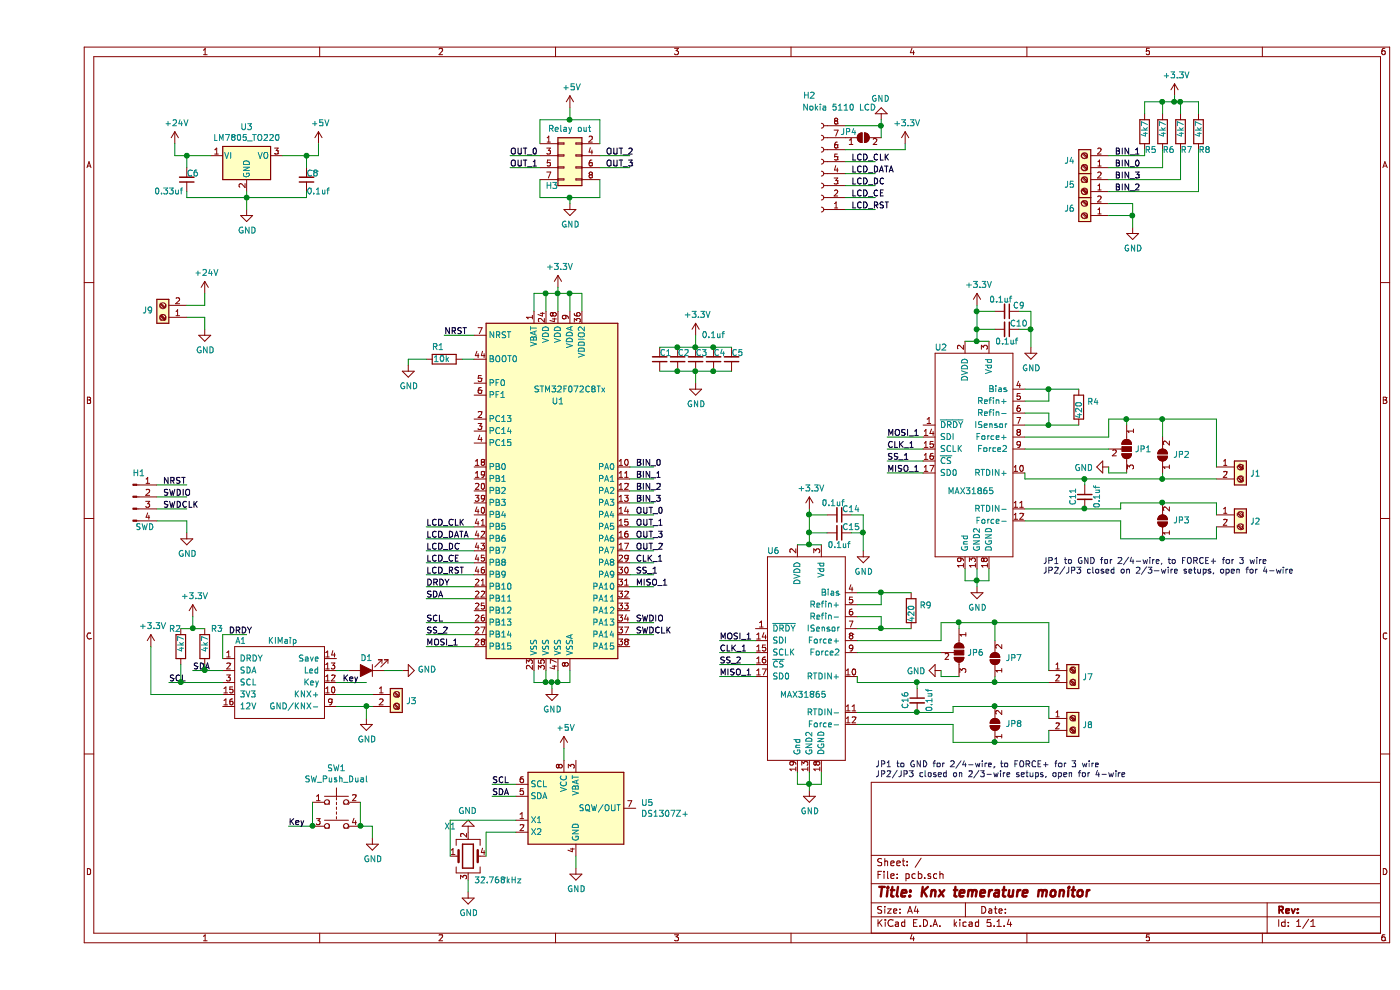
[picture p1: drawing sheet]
EESchema Schematic File Version 4
LIBS:pcb-cache
EELAYER 29 0
EELAYER END
$Descr A4 11693 8268
encoding utf-8
Sheet 1 1
Title "Knx temerature monitor"
Date ""
Rev ""
Comp ""
Comment1 ""
Comment2 ""
Comment3 ""
Comment4 ""
$EndDescr
$Comp
L MCU_ST_STM32F0:STM32F072C8Tx U1
U 1 1
P 4350 4100
F 0 "U1" H 4350 4850 50  0000 C CNN
F 1 "STM32F072C8Tx" H 4450 4950 50  0000 C CNN
F 2 "Package_QFP:LQFP-48_7x7mm_P0.5mm" H 3750 2700 50  0001 R CNN
F 3 "http://www.st.com/st-web-ui/static/active/en/resource/technical/document/datasheet/DM00090510.pdf" H 4350 4100 50  0001 C CNN
	1    4350 4100
	1    0    0    -1  
$EndComp
$Comp
L Device:C_Small C3
U 1 1
P 5500 3000
F 0 "C3" H 5450 2950 50  0000 C CNN
F 1 "0.1uf" H 5350 2800 50  0000 C CNN
F 2 "Capacitor_SMD:C_0805_2012Metric_Pad1.15x1.40mm_HandSolder" H 5500 3000 50  0001 C CNN
F 3 "~" H 5500 3000 50  0001 C CNN
	1    5500 3000
	-1   0    0    1   
$EndComp
$Comp
L Device:R R1
U 1 1
P 3400 3000
F 0 "R1" V 3500 3000 50  0000 L CNN
F 1 " 10k" V 3400 2950 50  0000 L CNN
F 2 "Resistor_SMD:R_0805_2012Metric_Pad1.15x1.40mm_HandSolder" V 3330 3000 50  0001 C CNN
F 3 "~" H 3400 3000 50  0001 C CNN
	1    3400 3000
	0    -1   -1   0   
$EndComp
$Comp
L power:GND #PWR012
U 1 1
P 3100 3050
F 0 "#PWR012" H 3100 2800 50  0001 C CNN
F 1 "GND" H 3105 2877 50  0000 C CNN
F 2 "" H 3100 3050 50  0001 C CNN
F 3 "" H 3100 3050 50  0001 C CNN
	1    3100 3050
	1    0    0    -1  
$EndComp
Wire Wire Line
	3100 3050 3100 3000
Wire Wire Line
	3100 3000 3250 3000
Wire Wire Line
	3550 3000 3650 3000
Wire Wire Line
	3650 2800 3400 2800
Text Label 3400 2800 0    50   ~ 0
NRST
$Comp
L power:GND #PWR013
U 1 1
P 4300 5750
F 0 "#PWR013" H 4300 5500 50  0001 C CNN
F 1 "GND" H 4305 5577 50  0000 C CNN
F 2 "" H 4300 5750 50  0001 C CNN
F 3 "" H 4300 5750 50  0001 C CNN
	1    4300 5750
	1    0    0    -1  
$EndComp
Wire Wire Line
	4300 5750 4300 5700
Wire Wire Line
	4300 5700 4350 5700
Wire Wire Line
	4450 5700 4450 5600
Wire Wire Line
	4350 5600 4350 5700
Connection ~ 4350 5700
Wire Wire Line
	4350 5700 4450 5700
Wire Wire Line
	4300 5700 4250 5700
Wire Wire Line
	4150 5700 4150 5600
Connection ~ 4300 5700
Wire Wire Line
	4250 5600 4250 5700
Connection ~ 4250 5700
Wire Wire Line
	4250 5700 4150 5700
$Comp
L power:+3.3V #PWR014
U 1 1
P 4350 2400
F 0 "#PWR014" H 4350 2250 50  0001 C CNN
F 1 "+3.3V" H 4365 2573 50  0000 C CNN
F 2 "" H 4350 2400 50  0001 C CNN
F 3 "" H 4350 2400 50  0001 C CNN
	1    4350 2400
	1    0    0    -1  
$EndComp
Wire Wire Line
	4350 2400 4350 2450
Wire Wire Line
	4550 2600 4550 2450
Wire Wire Line
	4550 2450 4450 2450
Connection ~ 4350 2450
Wire Wire Line
	4350 2450 4350 2600
Wire Wire Line
	4450 2600 4450 2450
Connection ~ 4450 2450
Wire Wire Line
	4450 2450 4350 2450
Wire Wire Line
	4250 2600 4250 2450
Wire Wire Line
	4250 2450 4350 2450
Wire Wire Line
	4150 2600 4150 2450
Wire Wire Line
	4150 2450 4250 2450
Connection ~ 4250 2450
$Comp
L power:+3.3V #PWR017
U 1 1
P 5500 2800
F 0 "#PWR017" H 5500 2650 50  0001 C CNN
F 1 "+3.3V" H 5515 2973 50  0000 C CNN
F 2 "" H 5500 2800 50  0001 C CNN
F 3 "" H 5500 2800 50  0001 C CNN
	1    5500 2800
	1    0    0    -1  
$EndComp
$Comp
L power:GND #PWR018
U 1 1
P 5500 3200
F 0 "#PWR018" H 5500 2950 50  0001 C CNN
F 1 "GND" H 5505 3027 50  0000 C CNN
F 2 "" H 5500 3200 50  0001 C CNN
F 3 "" H 5500 3200 50  0001 C CNN
	1    5500 3200
	1    0    0    -1  
$EndComp
$Comp
L Device:C_Small C4
U 1 1
P 5650 3000
F 0 "C4" H 5600 2950 50  0000 C CNN
F 1 "0.1uf" H 5500 2500 50  0001 C CNN
F 2 "Capacitor_SMD:C_0805_2012Metric_Pad1.15x1.40mm_HandSolder" H 5650 3000 50  0001 C CNN
F 3 "~" H 5650 3000 50  0001 C CNN
	1    5650 3000
	-1   0    0    1   
$EndComp
$Comp
L Device:C_Small C5
U 1 1
P 5800 3000
F 0 "C5" H 5750 2950 50  0000 C CNN
F 1 "0.1uf" H 5650 2500 50  0001 C CNN
F 2 "Capacitor_SMD:C_0805_2012Metric_Pad1.15x1.40mm_HandSolder" H 5800 3000 50  0001 C CNN
F 3 "~" H 5800 3000 50  0001 C CNN
	1    5800 3000
	-1   0    0    1   
$EndComp
$Comp
L Device:C_Small C2
U 1 1
P 5350 3000
F 0 "C2" H 5300 2950 50  0000 C CNN
F 1 "0.1uf" H 5200 2500 50  0001 C CNN
F 2 "Capacitor_SMD:C_0805_2012Metric_Pad1.15x1.40mm_HandSolder" H 5350 3000 50  0001 C CNN
F 3 "~" H 5350 3000 50  0001 C CNN
	1    5350 3000
	-1   0    0    1   
$EndComp
$Comp
L Device:C_Small C1
U 1 1
P 5200 3000
F 0 "C1" H 5150 2950 50  0000 C CNN
F 1 "0.1uf" H 5050 2500 50  0001 C CNN
F 2 "Capacitor_SMD:C_0805_2012Metric_Pad1.15x1.40mm_HandSolder" H 5200 3000 50  0001 C CNN
F 3 "~" H 5200 3000 50  0001 C CNN
	1    5200 3000
	-1   0    0    1   
$EndComp
Wire Wire Line
	5500 3200 5500 3100
Wire Wire Line
	5800 3100 5650 3100
Wire Wire Line
	5500 3100 5650 3100
Connection ~ 5500 3100
Connection ~ 5650 3100
Wire Wire Line
	5350 3100 5500 3100
Wire Wire Line
	5200 3100 5350 3100
Connection ~ 5350 3100
Wire Wire Line
	5200 2900 5350 2900
Wire Wire Line
	5500 2900 5350 2900
Connection ~ 5350 2900
Wire Wire Line
	5650 2900 5500 2900
Connection ~ 5500 2900
Wire Wire Line
	5800 2900 5650 2900
Connection ~ 5650 2900
Wire Wire Line
	5500 2800 5500 2900
$Comp
L Connector:Conn_01x04_Male H1
U 1 1
P 800 4150
F 0 "H1" H 850 4350 50  0000 C CNN
F 1 "SWD" H 900 3900 50  0000 C CNN
F 2 "Connector_PinHeader_2.54mm:PinHeader_1x04_P2.54mm_Vertical" H 800 4150 50  0001 C CNN
F 3 "~" H 800 4150 50  0001 C CNN
	1    800  4150
	1    0    0    -1  
$EndComp
Wire Wire Line
	1000 4050 1250 4050
Wire Wire Line
	1000 4150 1250 4150
Wire Wire Line
	1000 4250 1250 4250
$Comp
L power:GND #PWR07
U 1 1
P 1250 4450
F 0 "#PWR07" H 1250 4200 50  0001 C CNN
F 1 "GND" H 1255 4277 50  0000 C CNN
F 2 "" H 1250 4450 50  0001 C CNN
F 3 "" H 1250 4450 50  0001 C CNN
	1    1250 4450
	1    0    0    -1  
$EndComp
Wire Wire Line
	1000 4350 1250 4350
Wire Wire Line
	1250 4350 1250 4450
Text Label 1050 4050 0    50   ~ 0
NRST
Text Label 1050 4150 0    50   ~ 0
SWDIO
Text Label 1050 4250 0    50   ~ 0
SWDCLK
Wire Wire Line
	4950 5200 5150 5200
Wire Wire Line
	4950 5300 5150 5300
Text Label 5000 5200 0    50   ~ 0
SWDIO
Text Label 5000 5300 0    50   ~ 0
SWDCLK
$Comp
L Connector:Screw_Terminal_01x02 J3
U 1 1
P 3000 5800
F 0 "J3" H 3080 5746 50  0000 L CNN
F 1 "Screw_Terminal_01x02" H 3080 5701 50  0001 L CNN
F 2 "TerminalBlock_MetzConnect:TerminalBlock_MetzConnect_Type055_RT01502HDWU_1x02_P5.00mm_Horizontal" H 3000 5800 50  0001 C CNN
F 3 "~" H 3000 5800 50  0001 C CNN
	1    3000 5800
	1    0    0    -1  
$EndComp
Wire Wire Line
	2500 5900 2750 5900
Wire Wire Line
	2800 5800 2500 5800
$Comp
L power:GND #PWR09
U 1 1
P 2750 6000
F 0 "#PWR09" H 2750 5750 50  0001 C CNN
F 1 "GND" H 2755 5827 50  0000 C CNN
F 2 "" H 2750 6000 50  0001 C CNN
F 3 "" H 2750 6000 50  0001 C CNN
	1    2750 6000
	1    0    0    -1  
$EndComp
Wire Wire Line
	2750 6000 2750 5900
Connection ~ 2750 5900
Wire Wire Line
	2750 5900 2800 5900
$Comp
L Device:LED_ALT D1
U 1 1
P 2750 5600
F 0 "D1" H 2750 5500 50  0000 C CNN
F 1 "LED_ALT" H 2743 5436 50  0001 C CNN
F 2 "LED_SMD:LED_0805_2012Metric_Pad1.15x1.40mm_HandSolder" H 2750 5600 50  0001 C CNN
F 3 "~" H 2750 5600 50  0001 C CNN
	1    2750 5600
	-1   0    0    1   
$EndComp
$Comp
L Switch:SW_Push_Dual SW1
U 1 1
P 2500 6700
F 0 "SW1" H 2500 6985 50  0000 C CNN
F 1 "SW_Push_Dual" H 2500 6894 50  0000 C CNN
F 2 "Button_Switch_THT:SW_PUSH_6mm" H 2500 6900 50  0001 C CNN
F 3 "~" H 2500 6900 50  0001 C CNN
	1    2500 6700
	1    0    0    -1  
$EndComp
$Comp
L power:GND #PWR010
U 1 1
P 2800 7000
F 0 "#PWR010" H 2800 6750 50  0001 C CNN
F 1 "GND" H 2805 6827 50  0000 C CNN
F 2 "" H 2800 7000 50  0001 C CNN
F 3 "" H 2800 7000 50  0001 C CNN
	1    2800 7000
	1    0    0    -1  
$EndComp
Wire Wire Line
	2700 6700 2700 6900
Wire Wire Line
	2700 6900 2800 6900
Wire Wire Line
	2800 6900 2800 7000
Connection ~ 2700 6900
Wire Wire Line
	2300 6700 2300 6900
Wire Wire Line
	2100 6900 2300 6900
Connection ~ 2300 6900
Text Label 2100 6900 0    50   ~ 0
Key
Wire Wire Line
	2500 5600 2600 5600
Wire Wire Line
	2500 5700 2750 5700
Text Label 2550 5700 0    50   ~ 0
Key
$Comp
L power:GND #PWR011
U 1 1
P 3050 5600
F 0 "#PWR011" H 3050 5350 50  0001 C CNN
F 1 "GND" V 3055 5472 50  0000 R CNN
F 2 "" H 3050 5600 50  0001 C CNN
F 3 "" H 3050 5600 50  0001 C CNN
	1    3050 5600
	0    -1   -1   0   
$EndComp
Wire Wire Line
	2900 5600 3050 5600
Text Label 3250 4500 0    50   ~ 0
LCD_DATA
Text Label 3250 4600 0    50   ~ 0
LCD_DC
$Comp
L Device:R R3
U 1 1
P 1400 5400
F 0 "R3" H 1450 5550 50  0000 L CNN
F 1 "4k7" V 1400 5350 50  0000 L CNN
F 2 "Resistor_SMD:R_0805_2012Metric_Pad1.15x1.40mm_HandSolder" V 1330 5400 50  0001 C CNN
F 3 "~" H 1400 5400 50  0001 C CNN
	1    1400 5400
	1    0    0    -1  
$EndComp
$Comp
L Device:R R2
U 1 1
P 1200 5400
F 0 "R2" H 1100 5550 50  0000 L CNN
F 1 "4k7" V 1200 5350 50  0000 L CNN
F 2 "Resistor_SMD:R_0805_2012Metric_Pad1.15x1.40mm_HandSolder" V 1130 5400 50  0001 C CNN
F 3 "~" H 1200 5400 50  0001 C CNN
	1    1200 5400
	1    0    0    -1  
$EndComp
Wire Wire Line
	1550 5600 1400 5600
Wire Wire Line
	1400 5600 1400 5550
Wire Wire Line
	1400 5600 1300 5600
Connection ~ 1400 5600
Text Label 1300 5600 0    50   ~ 0
SDA
Text Label 1100 5700 0    50   ~ 0
SCL
Wire Wire Line
	1550 5800 950  5800
$Comp
L power:+3.3V #PWR04
U 1 1
P 1300 5150
F 0 "#PWR04" H 1300 5000 50  0001 C CNN
F 1 "+3.3V" H 1315 5323 50  0000 C CNN
F 2 "" H 1300 5150 50  0001 C CNN
F 3 "" H 1300 5150 50  0001 C CNN
	1    1300 5150
	1    0    0    -1  
$EndComp
Wire Wire Line
	1100 5700 1200 5700
Wire Wire Line
	1200 5550 1200 5700
Connection ~ 1200 5700
Wire Wire Line
	1200 5700 1550 5700
Wire Wire Line
	1300 5150 1300 5250
Wire Wire Line
	1300 5250 1400 5250
Wire Wire Line
	1300 5250 1200 5250
Connection ~ 1300 5250
Wire Wire Line
	5150 4300 4950 4300
Wire Wire Line
	5150 4400 4950 4400
Wire Wire Line
	5150 4500 4950 4500
Wire Wire Line
	5150 4600 4950 4600
Text Label 5000 4300 0    50   ~ 0
OUT_0
Text Label 5000 4400 0    50   ~ 0
OUT_1
Text Label 5000 4500 0    50   ~ 0
OUT_3
Text Label 5000 4600 0    50   ~ 0
OUT_2
$Comp
L Connector:Conn_01x08_Female H2
U 1 1
P 6550 1450
F 0 "H2" H 6650 800 50  0000 C CNN
F 1 "Nokia 5110 LCD" H 6400 900 50  0000 C CNN
F 2 "Connector_PinSocket_2.54mm:PinSocket_1x08_P2.54mm_Vertical" H 6550 1450 50  0001 C CNN
F 3 "~" H 6550 1450 50  0001 C CNN
	1    6550 1450
	-1   0    0    1   
$EndComp
Wire Wire Line
	6750 1750 7000 1750
Wire Wire Line
	7000 1650 6750 1650
Wire Wire Line
	7000 1550 6750 1550
Wire Wire Line
	7000 1450 6750 1450
Wire Wire Line
	7000 1350 6750 1350
Text Label 6800 1750 0    50   ~ 0
LCD_RST
Text Label 6800 1650 0    50   ~ 0
LCD_CE
Text Label 6800 1550 0    50   ~ 0
LCD_DC
Text Label 6800 1450 0    50   ~ 0
LCD_DATA
Text Label 6800 1350 0    50   ~ 0
LCD_CLK
$Comp
L Jumper:SolderJumper_2_Open JP4
U 1 1
P 6900 1150
F 0 "JP4" H 6850 1200 50  0000 R CNN
F 1 "SolderJumper_2_Open" V 6855 1062 50  0001 R CNN
F 2 "Jumper:SolderJumper-2_P1.3mm_Open_TrianglePad1.0x1.5mm" H 6900 1150 50  0001 C CNN
F 3 "~" H 6900 1150 50  0001 C CNN
	1    6900 1150
	1    0    0    -1  
$EndComp
$Comp
L power:+3.3V #PWR020
U 1 1
P 7250 1200
F 0 "#PWR020" H 7250 1050 50  0001 C CNN
F 1 "+3.3V" H 7265 1373 50  0000 C CNN
F 2 "" H 7250 1200 50  0001 C CNN
F 3 "" H 7250 1200 50  0001 C CNN
	1    7250 1200
	1    0    0    -1  
$EndComp
Wire Wire Line
	7250 1200 7250 1250
Wire Wire Line
	7250 1250 6750 1250
$Comp
L power:GND #PWR019
U 1 1
P 7050 1000
F 0 "#PWR019" H 7050 750 50  0001 C CNN
F 1 "GND" H 7055 827 50  0000 C CNN
F 2 "" H 7050 1000 50  0001 C CNN
F 3 "" H 7050 1000 50  0001 C CNN
	1    7050 1000
	-1   0    0    1   
$EndComp
Wire Wire Line
	6750 1050 7050 1050
Wire Wire Line
	7050 1050 7050 1000
Wire Wire Line
	7050 1150 7050 1050
Connection ~ 7050 1050
Text Label 3250 4900 0    50   ~ 0
DRDY
Text Label 3250 5000 0    50   ~ 0
SDA
Text Label 3250 5200 0    50   ~ 0
SCL
Text Label 3250 5400 0    50   ~ 0
MOSI_1
Wire Wire Line
	3250 4900 3650 4900
Wire Wire Line
	3250 5000 3650 5000
Wire Wire Line
	3250 5200 3650 5200
Wire Wire Line
	3250 5400 3650 5400
Wire Wire Line
	3250 4500 3650 4500
Wire Wire Line
	3250 4600 3650 4600
$Comp
L power:GND #PWR024
U 1 1
P 9150 1900
F 0 "#PWR024" H 9150 1650 50  0001 C CNN
F 1 "GND" H 9155 1727 50  0000 C CNN
F 2 "" H 9150 1900 50  0001 C CNN
F 3 "" H 9150 1900 50  0001 C CNN
	1    9150 1900
	1    0    0    -1  
$EndComp
Wire Wire Line
	8950 1700 9150 1700
$Comp
L Device:R R5
U 1 1
P 9250 1100
F 0 "R5" H 9250 950 50  0000 L CNN
F 1 "4k7" V 9250 1050 50  0000 L CNN
F 2 "Resistor_SMD:R_0805_2012Metric_Pad1.15x1.40mm_HandSolder" V 9180 1100 50  0001 C CNN
F 3 "~" H 9250 1100 50  0001 C CNN
	1    9250 1100
	1    0    0    -1  
$EndComp
$Comp
L Device:R R6
U 1 1
P 9400 1100
F 0 "R6" H 9400 950 50  0000 L CNN
F 1 "4k7" V 9400 1050 50  0000 L CNN
F 2 "Resistor_SMD:R_0805_2012Metric_Pad1.15x1.40mm_HandSolder" V 9330 1100 50  0001 C CNN
F 3 "~" H 9400 1100 50  0001 C CNN
	1    9400 1100
	1    0    0    -1  
$EndComp
$Comp
L Device:R R7
U 1 1
P 9550 1100
F 0 "R7" H 9550 950 50  0000 L CNN
F 1 "4k7" V 9550 1050 50  0000 L CNN
F 2 "Resistor_SMD:R_0805_2012Metric_Pad1.15x1.40mm_HandSolder" V 9480 1100 50  0001 C CNN
F 3 "~" H 9550 1100 50  0001 C CNN
	1    9550 1100
	1    0    0    -1  
$EndComp
$Comp
L Device:R R8
U 1 1
P 9700 1100
F 0 "R8" H 9700 950 50  0000 L CNN
F 1 "4k7" V 9700 1050 50  0000 L CNN
F 2 "Resistor_SMD:R_0805_2012Metric_Pad1.15x1.40mm_HandSolder" V 9630 1100 50  0001 C CNN
F 3 "~" H 9700 1100 50  0001 C CNN
	1    9700 1100
	1    0    0    -1  
$EndComp
$Comp
L power:+3.3V #PWR026
U 1 1
P 9500 800
F 0 "#PWR026" H 9500 650 50  0001 C CNN
F 1 "+3.3V" H 9515 973 50  0000 C CNN
F 2 "" H 9500 800 50  0001 C CNN
F 3 "" H 9500 800 50  0001 C CNN
	1    9500 800 
	1    0    0    -1  
$EndComp
Text Label 9000 1300 0    50   ~ 0
BIN_1
Text Label 9000 1400 0    50   ~ 0
BIN_0
Text Label 9000 1500 0    50   ~ 0
BIN_3
Text Label 9000 1600 0    50   ~ 0
BIN_2
Wire Wire Line
	9250 1250 9250 1300
Wire Wire Line
	8950 1300 9250 1300
Wire Wire Line
	9400 1400 9400 1250
Wire Wire Line
	8950 1400 9400 1400
Wire Wire Line
	9550 1500 9550 1250
Wire Wire Line
	8950 1500 9550 1500
Wire Wire Line
	9700 1600 9700 1250
Wire Wire Line
	8950 1600 9700 1600
Wire Wire Line
	9700 950  9700 850 
Wire Wire Line
	9700 850  9550 850 
Wire Wire Line
	9500 850  9500 800 
Wire Wire Line
	9550 950  9550 850 
Connection ~ 9550 850 
Wire Wire Line
	9550 850  9500 850 
Wire Wire Line
	9400 950  9400 850 
Wire Wire Line
	9400 850  9500 850 
Connection ~ 9500 850 
Wire Wire Line
	9250 950  9250 850 
Wire Wire Line
	9250 850  9400 850 
Connection ~ 9400 850 
Wire Wire Line
	5150 3900 4950 3900
Wire Wire Line
	5150 4000 4950 4000
Wire Wire Line
	5150 4100 4950 4100
Wire Wire Line
	5150 4200 4950 4200
Text Label 5000 3900 0    50   ~ 0
BIN_0
Text Label 5000 4000 0    50   ~ 0
BIN_1
Text Label 5000 4100 0    50   ~ 0
BIN_2
Text Label 5000 4200 0    50   ~ 0
BIN_3
$Comp
L Connector:Screw_Terminal_01x02 J4
U 1 1
P 8750 1400
F 0 "J4" H 8830 1346 50  0000 L CNN
F 1 "Screw_Terminal_01x02" H 8830 1301 50  0001 L CNN
F 2 "TerminalBlock_MetzConnect:TerminalBlock_MetzConnect_Type055_RT01502HDWU_1x02_P5.00mm_Horizontal" H 8750 1400 50  0001 C CNN
F 3 "~" H 8750 1400 50  0001 C CNN
	1    8750 1400
	-1   0    0    1   
$EndComp
$Comp
L Connector:Screw_Terminal_01x02 J5
U 1 1
P 8750 1600
F 0 "J5" H 8830 1546 50  0000 L CNN
F 1 "Screw_Terminal_01x02" H 8830 1501 50  0001 L CNN
F 2 "TerminalBlock_MetzConnect:TerminalBlock_MetzConnect_Type055_RT01502HDWU_1x02_P5.00mm_Horizontal" H 8750 1600 50  0001 C CNN
F 3 "~" H 8750 1600 50  0001 C CNN
	1    8750 1600
	-1   0    0    1   
$EndComp
$Comp
L Connector:Screw_Terminal_01x02 J6
U 1 1
P 8750 1800
F 0 "J6" H 8830 1746 50  0000 L CNN
F 1 "Screw_Terminal_01x02" H 8830 1701 50  0001 L CNN
F 2 "TerminalBlock_MetzConnect:TerminalBlock_MetzConnect_Type055_RT01502HDWU_1x02_P5.00mm_Horizontal" H 8750 1800 50  0001 C CNN
F 3 "~" H 8750 1800 50  0001 C CNN
	1    8750 1800
	-1   0    0    1   
$EndComp
Wire Wire Line
	9150 1700 9150 1800
Wire Wire Line
	8950 1800 9150 1800
Connection ~ 9150 1800
Wire Wire Line
	9150 1800 9150 1900
$Comp
L Regulator_Linear:LM7805_TO220 U3
U 1 1
P 1750 1300
F 0 "U3" H 1750 1542 50  0000 C CNN
F 1 "LM7805_TO220" H 1750 1451 50  0000 C CNN
F 2 "Package_TO_SOT_THT:TO-220-3_Vertical" H 1750 1525 50  0001 C CIN
F 3 "http://www.fairchildsemi.com/ds/LM/LM7805.pdf" H 1750 1250 50  0001 C CNN
	1    1750 1300
	1    0    0    -1  
$EndComp
$Comp
L power:GND #PWR06
U 1 1
P 1750 1750
F 0 "#PWR06" H 1750 1500 50  0001 C CNN
F 1 "GND" H 1755 1577 50  0000 C CNN
F 2 "" H 1750 1750 50  0001 C CNN
F 3 "" H 1750 1750 50  0001 C CNN
	1    1750 1750
	1    0    0    -1  
$EndComp
$Comp
L power:+5V #PWR08
U 1 1
P 2350 1200
F 0 "#PWR08" H 2350 1050 50  0001 C CNN
F 1 "+5V" H 2365 1373 50  0000 C CNN
F 2 "" H 2350 1200 50  0001 C CNN
F 3 "" H 2350 1200 50  0001 C CNN
	1    2350 1200
	1    0    0    -1  
$EndComp
$Comp
L Device:C_Small C6
U 1 1
P 1250 1500
F 0 "C6" H 1200 1450 50  0000 C CNN
F 1 "0.33uf" H 1400 1600 50  0000 C CNN
F 2 "Capacitor_SMD:C_0805_2012Metric_Pad1.15x1.40mm_HandSolder" H 1250 1500 50  0001 C CNN
F 3 "~" H 1250 1500 50  0001 C CNN
	1    1250 1500
	-1   0    0    1   
$EndComp
Wire Wire Line
	1450 1300 1250 1300
Wire Wire Line
	1150 1300 1150 1200
Wire Wire Line
	1250 1300 1250 1400
Connection ~ 1250 1300
Wire Wire Line
	1250 1300 1150 1300
Wire Wire Line
	1250 1600 1250 1650
Wire Wire Line
	1250 1650 1750 1650
Wire Wire Line
	1750 1650 1750 1750
Wire Wire Line
	1750 1600 1750 1650
Connection ~ 1750 1650
$Comp
L Device:C_Small C8
U 1 1
P 2250 1500
F 0 "C8" H 2200 1450 50  0000 C CNN
F 1 "0.1uf" H 2150 1600 50  0000 C CNN
F 2 "Capacitor_SMD:C_0805_2012Metric_Pad1.15x1.40mm_HandSolder" H 2250 1500 50  0001 C CNN
F 3 "~" H 2250 1500 50  0001 C CNN
	1    2250 1500
	-1   0    0    1   
$EndComp
Wire Wire Line
	2250 1600 2250 1650
Wire Wire Line
	1750 1650 2250 1650
Wire Wire Line
	2250 1400 2250 1300
Wire Wire Line
	2250 1300 2050 1300
Connection ~ 2250 1300
Wire Wire Line
	2350 1200 2350 1300
Wire Wire Line
	2250 1300 2350 1300
$Comp
L power:+5V #PWR016
U 1 1
P 4450 900
F 0 "#PWR016" H 4450 750 50  0001 C CNN
F 1 "+5V" H 4465 1073 50  0000 C CNN
F 2 "" H 4450 900 50  0001 C CNN
F 3 "" H 4450 900 50  0001 C CNN
	1    4450 900 
	1    0    0    -1  
$EndComp
$Comp
L power:GND #PWR015
U 1 1
P 4450 1700
F 0 "#PWR015" H 4450 1450 50  0001 C CNN
F 1 "GND" H 4455 1527 50  0000 C CNN
F 2 "" H 4450 1700 50  0001 C CNN
F 3 "" H 4450 1700 50  0001 C CNN
	1    4450 1700
	1    0    0    -1  
$EndComp
$Comp
L Connector_Generic:Conn_02x04_Odd_Even H3
U 1 1
P 4400 1300
F 0 "H3" H 4300 1050 50  0000 C CNN
F 1 "Relay out" H 4450 1526 50  0000 C CNN
F 2 "Connector_PinSocket_2.54mm:PinSocket_2x04_P2.54mm_Vertical" H 4400 1300 50  0001 C CNN
F 3 "~" H 4400 1300 50  0001 C CNN
	1    4400 1300
	1    0    0    -1  
$EndComp
Text Label 4750 1300 0    50   ~ 0
OUT_2
Text Label 4750 1400 0    50   ~ 0
OUT_3
Text Label 3950 1300 0    50   ~ 0
OUT_0
Text Label 3950 1400 0    50   ~ 0
OUT_1
Wire Wire Line
	3950 1300 4200 1300
Wire Wire Line
	3950 1400 4200 1400
Wire Wire Line
	4700 1300 4950 1300
Wire Wire Line
	4700 1400 4950 1400
Wire Wire Line
	4200 1500 4200 1650
Wire Wire Line
	4200 1650 4450 1650
Wire Wire Line
	4700 1650 4700 1500
Wire Wire Line
	4450 1700 4450 1650
Connection ~ 4450 1650
Wire Wire Line
	4450 1650 4700 1650
Wire Wire Line
	4200 1200 4200 1000
Wire Wire Line
	4200 1000 4450 1000
Wire Wire Line
	4700 1000 4700 1200
Wire Wire Line
	4450 900  4450 1000
Connection ~ 4450 1000
Wire Wire Line
	4450 1000 4700 1000
Wire Wire Line
	1550 5500 1550 5300
Wire Wire Line
	1550 5300 1750 5300
Text Label 1600 5300 0    50   ~ 0
DRDY
Wire Wire Line
	7100 3750 7400 3750
Wire Wire Line
	7100 3850 7400 3850
Wire Wire Line
	7100 3950 7400 3950
Wire Wire Line
	7100 3650 7400 3650
Text Label 7100 3950 0    50   ~ 0
MISO_1
Text Label 7100 3850 0    50   ~ 0
SS_1
Text Label 7100 3750 0    50   ~ 0
CLK_1
Text Label 7100 3650 0    50   ~ 0
MOSI_1
Text Notes 8400 4800 0    50   ~ 0
JP1 to GND for 2/4-wire, to FORCE+ for 3 wire\nJP2/JP3 closed on 2/3-wire setups, open for 4-wire
Connection ~ 9400 4500
Wire Wire Line
	9850 4500 9400 4500
Wire Wire Line
	9850 4400 9850 4500
Connection ~ 9400 4200
Wire Wire Line
	9850 4200 9400 4200
Wire Wire Line
	9850 4300 9850 4200
Wire Wire Line
	9050 4500 9400 4500
Wire Wire Line
	9050 4350 9050 4500
Wire Wire Line
	8250 4350 9050 4350
Connection ~ 8750 4250
Wire Wire Line
	9050 4250 8750 4250
Wire Wire Line
	9050 4200 9050 4250
Wire Wire Line
	9400 4200 9050 4200
Wire Wire Line
	8250 4250 8750 4250
Wire Wire Line
	8750 4050 8750 4000
Wire Wire Line
	8750 4000 8250 4000
Connection ~ 8750 4000
$Comp
L Device:C_Small C11
U 1 1
P 8750 4150
F 0 "C11" V 8650 4150 50  0000 C CNN
F 1 "0.1uf" V 8850 4150 50  0000 C CNN
F 2 "Capacitor_SMD:C_0805_2012Metric_Pad1.15x1.40mm_HandSolder" H 8750 4150 50  0001 C CNN
F 3 "~" H 8750 4150 50  0001 C CNN
	1    8750 4150
	1    0    0    -1  
$EndComp
$Comp
L Jumper:SolderJumper_2_Open JP3
U 1 1
P 9400 4350
F 0 "JP3" V 9400 4262 50  0000 R CNN
F 1 "SolderJumper_2_Open" V 9355 4262 50  0001 R CNN
F 2 "Jumper:SolderJumper-2_P1.3mm_Open_TrianglePad1.0x1.5mm" H 9400 4350 50  0001 C CNN
F 3 "~" H 9400 4350 50  0001 C CNN
	1    9400 4350
	0    -1   -1   0   
$EndComp
Wire Wire Line
	8950 3950 8950 3900
Wire Wire Line
	9100 3950 8950 3950
Connection ~ 9400 3500
Wire Wire Line
	9850 3500 9850 3900
Wire Wire Line
	9400 3500 9850 3500
Connection ~ 9400 4000
Wire Wire Line
	9850 4000 9400 4000
Wire Wire Line
	8250 4000 8250 3950
Wire Wire Line
	9400 4000 8750 4000
Wire Wire Line
	9400 3950 9400 4000
Connection ~ 9100 3500
Wire Wire Line
	9400 3500 9400 3650
Wire Wire Line
	9100 3500 9400 3500
$Comp
L Jumper:SolderJumper_2_Open JP2
U 1 1
P 9400 3800
F 0 "JP2" V 9400 3712 50  0000 R CNN
F 1 "SolderJumper_2_Open" V 9355 3712 50  0001 R CNN
F 2 "Jumper:SolderJumper-2_P1.3mm_Open_TrianglePad1.0x1.5mm" H 9400 3800 50  0001 C CNN
F 3 "~" H 9400 3800 50  0001 C CNN
	1    9400 3800
	0    -1   -1   0   
$EndComp
Wire Wire Line
	8950 3750 8250 3750
Wire Wire Line
	9100 3550 9100 3500
Wire Wire Line
	8950 3500 9100 3500
$Comp
L Jumper:SolderJumper_3_Open JP1
U 1 1
P 9100 3750
F 0 "JP1" V 9100 3818 50  0000 L CNN
F 1 "SolderJumper_3_Open" V 9145 3818 50  0001 L CNN
F 2 "Jumper:SolderJumper-3_P2.0mm_Open_TrianglePad1.0x1.5mm_NumberLabels" H 9100 3750 50  0001 C CNN
F 3 "~" H 9100 3750 50  0001 C CNN
	1    9100 3750
	0    1    1    0   
$EndComp
$Comp
L Connector:Screw_Terminal_01x02 J2
U 1 1
P 10050 4300
F 0 "J2" H 10130 4246 50  0000 L CNN
F 1 "Screw_Terminal_01x02" H 10130 4201 50  0001 L CNN
F 2 "TerminalBlock_MetzConnect:TerminalBlock_MetzConnect_Type055_RT01502HDWU_1x02_P5.00mm_Horizontal" H 10050 4300 50  0001 C CNN
F 3 "~" H 10050 4300 50  0001 C CNN
	1    10050 4300
	1    0    0    -1  
$EndComp
$Comp
L Connector:Screw_Terminal_01x02 J1
U 1 1
P 10050 3900
F 0 "J1" H 10130 3846 50  0000 L CNN
F 1 "Screw_Terminal_01x02" H 10130 3801 50  0001 L CNN
F 2 "TerminalBlock_MetzConnect:TerminalBlock_MetzConnect_Type055_RT01502HDWU_1x02_P5.00mm_Horizontal" H 10050 3900 50  0001 C CNN
F 3 "~" H 10050 3900 50  0001 C CNN
	1    10050 3900
	1    0    0    -1  
$EndComp
$Comp
L power:GND #PWR025
U 1 1
P 8950 3900
F 0 "#PWR025" H 8950 3650 50  0001 C CNN
F 1 "GND" V 8955 3772 50  0000 R CNN
F 2 "" H 8950 3900 50  0001 C CNN
F 3 "" H 8950 3900 50  0001 C CNN
	1    8950 3900
	0    1    1    0   
$EndComp
Wire Wire Line
	8950 3650 8950 3500
Wire Wire Line
	8250 3650 8950 3650
Wire Wire Line
	7950 4850 7850 4850
Wire Wire Line
	7950 4750 7950 4850
Connection ~ 7850 4850
Wire Wire Line
	7850 4750 7850 4850
Wire Wire Line
	7850 4850 7850 4900
Wire Wire Line
	7750 4850 7850 4850
Wire Wire Line
	7750 4750 7750 4850
$Comp
L power:GND #PWR022
U 1 1
P 7850 4900
F 0 "#PWR022" H 7850 4650 50  0001 C CNN
F 1 "GND" H 7855 4727 50  0000 C CNN
F 2 "" H 7850 4900 50  0001 C CNN
F 3 "" H 7850 4900 50  0001 C CNN
	1    7850 4900
	1    0    0    -1  
$EndComp
Connection ~ 8300 2750
Wire Wire Line
	8300 2600 8300 2750
Wire Wire Line
	8200 2600 8300 2600
Wire Wire Line
	8300 2750 8300 2900
Wire Wire Line
	8200 2750 8300 2750
Wire Wire Line
	7850 2750 7850 2850
Connection ~ 7850 2750
Wire Wire Line
	8000 2750 7850 2750
Wire Wire Line
	7850 2600 7850 2750
Connection ~ 7850 2600
Wire Wire Line
	8000 2600 7850 2600
Connection ~ 7850 2850
Wire Wire Line
	7750 2850 7850 2850
Wire Wire Line
	7850 2850 7950 2850
Wire Wire Line
	7850 2550 7850 2600
$Comp
L power:+3.3V #PWR021
U 1 1
P 7850 2550
F 0 "#PWR021" H 7850 2400 50  0001 C CNN
F 1 "+3.3V" H 7865 2723 50  0000 C CNN
F 2 "" H 7850 2550 50  0001 C CNN
F 3 "" H 7850 2550 50  0001 C CNN
	1    7850 2550
	1    0    0    -1  
$EndComp
$Comp
L power:GND #PWR023
U 1 1
P 8300 2900
F 0 "#PWR023" H 8300 2650 50  0001 C CNN
F 1 "GND" H 8305 2727 50  0000 C CNN
F 2 "" H 8300 2900 50  0001 C CNN
F 3 "" H 8300 2900 50  0001 C CNN
	1    8300 2900
	1    0    0    -1  
$EndComp
$Comp
L Device:C_Small C9
U 1 1
P 8100 2600
F 0 "C9" V 8050 2700 50  0000 C CNN
F 1 "0.1uf" V 8000 2550 50  0000 C CNN
F 2 "Capacitor_SMD:C_0805_2012Metric_Pad1.15x1.40mm_HandSolder" H 8100 2600 50  0001 C CNN
F 3 "~" H 8100 2600 50  0001 C CNN
	1    8100 2600
	0    1    1    0   
$EndComp
$Comp
L Device:C_Small C10
U 1 1
P 8100 2750
F 0 "C10" V 8050 2850 50  0000 C CNN
F 1 "0.1uf" V 8200 2750 50  0000 C CNN
F 2 "Capacitor_SMD:C_0805_2012Metric_Pad1.15x1.40mm_HandSolder" H 8100 2750 50  0001 C CNN
F 3 "~" H 8100 2750 50  0001 C CNN
	1    8100 2750
	0    1    1    0   
$EndComp
Wire Wire Line
	8450 3550 8700 3550
Connection ~ 8450 3550
Wire Wire Line
	8450 3450 8450 3550
Wire Wire Line
	8250 3450 8450 3450
Wire Wire Line
	8250 3550 8450 3550
Wire Wire Line
	8450 3250 8700 3250
Connection ~ 8450 3250
Wire Wire Line
	8450 3350 8450 3250
Wire Wire Line
	8250 3350 8450 3350
Wire Wire Line
	8250 3250 8450 3250
$Comp
L Device:R R4
U 1 1
P 8700 3400
F 0 "R4" H 8770 3446 50  0000 L CNN
F 1 "420" V 8700 3300 50  0000 L CNN
F 2 "Resistor_SMD:R_0805_2012Metric_Pad1.15x1.40mm_HandSolder" V 8630 3400 50  0001 C CNN
F 3 "~" H 8700 3400 50  0001 C CNN
	1    8700 3400
	1    0    0    -1  
$EndComp
$Comp
L project_lib:MAX31865 U2
U 1 1
P 7800 3850
F 0 "U2" H 7550 4800 50  0000 C CNN
F 1 "MAX31865" H 7800 3600 50  0000 C CNN
F 2 "Package_SO:SSOP-20_5.3x7.2mm_P0.65mm" H 7200 4500 50  0001 C CNN
F 3 "" H 7200 4500 50  0001 C CNN
	1    7800 3850
	1    0    0    -1  
$EndComp
Wire Wire Line
	5700 5450 6000 5450
Wire Wire Line
	5700 5550 6000 5550
Wire Wire Line
	5700 5650 6000 5650
Wire Wire Line
	5700 5350 6000 5350
Text Label 5700 5650 0    50   ~ 0
MISO_1
Text Label 5700 5550 0    50   ~ 0
SS_2
Text Label 5700 5450 0    50   ~ 0
CLK_1
Text Label 5700 5350 0    50   ~ 0
MOSI_1
Text Notes 7000 6500 0    50   ~ 0
JP1 to GND for 2/4-wire, to FORCE+ for 3 wire\nJP2/JP3 closed on 2/3-wire setups, open for 4-wire
Connection ~ 8000 6200
Wire Wire Line
	8450 6200 8000 6200
Wire Wire Line
	8450 6100 8450 6200
Connection ~ 8000 5900
Wire Wire Line
	8450 5900 8000 5900
Wire Wire Line
	8450 6000 8450 5900
Wire Wire Line
	7650 6200 8000 6200
Wire Wire Line
	7650 6050 7650 6200
Wire Wire Line
	6850 6050 7650 6050
Connection ~ 7350 5950
Wire Wire Line
	7650 5950 7350 5950
Wire Wire Line
	7650 5900 7650 5950
Wire Wire Line
	8000 5900 7650 5900
Wire Wire Line
	6850 5950 7350 5950
Wire Wire Line
	7350 5750 7350 5700
Wire Wire Line
	7350 5700 6850 5700
Connection ~ 7350 5700
$Comp
L Device:C_Small C16
U 1 1
P 7350 5850
F 0 "C16" V 7250 5850 50  0000 C CNN
F 1 "0.1uf" V 7450 5850 50  0000 C CNN
F 2 "Capacitor_SMD:C_0805_2012Metric_Pad1.15x1.40mm_HandSolder" H 7350 5850 50  0001 C CNN
F 3 "~" H 7350 5850 50  0001 C CNN
	1    7350 5850
	1    0    0    -1  
$EndComp
$Comp
L Jumper:SolderJumper_2_Open JP8
U 1 1
P 8000 6050
F 0 "JP8" V 8000 5962 50  0000 R CNN
F 1 "SolderJumper_2_Open" V 7955 5962 50  0001 R CNN
F 2 "Jumper:SolderJumper-2_P1.3mm_Open_TrianglePad1.0x1.5mm" H 8000 6050 50  0001 C CNN
F 3 "~" H 8000 6050 50  0001 C CNN
	1    8000 6050
	0    -1   -1   0   
$EndComp
Wire Wire Line
	7550 5650 7550 5600
Wire Wire Line
	7700 5650 7550 5650
Connection ~ 8000 5200
Wire Wire Line
	8450 5200 8450 5600
Wire Wire Line
	8000 5200 8450 5200
Connection ~ 8000 5700
Wire Wire Line
	8450 5700 8000 5700
Wire Wire Line
	6850 5700 6850 5650
Wire Wire Line
	8000 5700 7350 5700
Wire Wire Line
	8000 5650 8000 5700
Connection ~ 7700 5200
Wire Wire Line
	8000 5200 8000 5350
Wire Wire Line
	7700 5200 8000 5200
$Comp
L Jumper:SolderJumper_2_Open JP7
U 1 1
P 8000 5500
F 0 "JP7" V 8000 5412 50  0000 R CNN
F 1 "SolderJumper_2_Open" V 7955 5412 50  0001 R CNN
F 2 "Jumper:SolderJumper-2_P1.3mm_Open_TrianglePad1.0x1.5mm" H 8000 5500 50  0001 C CNN
F 3 "~" H 8000 5500 50  0001 C CNN
	1    8000 5500
	0    -1   -1   0   
$EndComp
Wire Wire Line
	7550 5450 6850 5450
Wire Wire Line
	7700 5250 7700 5200
Wire Wire Line
	7550 5200 7700 5200
$Comp
L Jumper:SolderJumper_3_Open JP6
U 1 1
P 7700 5450
F 0 "JP6" V 7700 5518 50  0000 L CNN
F 1 "SolderJumper_3_Open" V 7745 5518 50  0001 L CNN
F 2 "Jumper:SolderJumper-3_P2.0mm_Open_TrianglePad1.0x1.5mm_NumberLabels" H 7700 5450 50  0001 C CNN
F 3 "~" H 7700 5450 50  0001 C CNN
	1    7700 5450
	0    1    1    0   
$EndComp
$Comp
L Connector:Screw_Terminal_01x02 J8
U 1 1
P 8650 6000
F 0 "J8" H 8730 5946 50  0000 L CNN
F 1 "Screw_Terminal_01x02" H 8730 5901 50  0001 L CNN
F 2 "TerminalBlock_MetzConnect:TerminalBlock_MetzConnect_Type055_RT01502HDWU_1x02_P5.00mm_Horizontal" H 8650 6000 50  0001 C CNN
F 3 "~" H 8650 6000 50  0001 C CNN
	1    8650 6000
	1    0    0    -1  
$EndComp
$Comp
L Connector:Screw_Terminal_01x02 J7
U 1 1
P 8650 5600
F 0 "J7" H 8730 5546 50  0000 L CNN
F 1 "Screw_Terminal_01x02" H 8730 5501 50  0001 L CNN
F 2 "TerminalBlock_MetzConnect:TerminalBlock_MetzConnect_Type055_RT01502HDWU_1x02_P5.00mm_Horizontal" H 8650 5600 50  0001 C CNN
F 3 "~" H 8650 5600 50  0001 C CNN
	1    8650 5600
	1    0    0    -1  
$EndComp
$Comp
L power:GND #PWR037
U 1 1
P 7550 5600
F 0 "#PWR037" H 7550 5350 50  0001 C CNN
F 1 "GND" V 7555 5472 50  0000 R CNN
F 2 "" H 7550 5600 50  0001 C CNN
F 3 "" H 7550 5600 50  0001 C CNN
	1    7550 5600
	0    1    1    0   
$EndComp
Wire Wire Line
	7550 5350 7550 5200
Wire Wire Line
	6850 5350 7550 5350
Wire Wire Line
	6550 6550 6450 6550
Wire Wire Line
	6550 6450 6550 6550
Connection ~ 6450 6550
Wire Wire Line
	6450 6450 6450 6550
Wire Wire Line
	6450 6550 6450 6600
Wire Wire Line
	6350 6550 6450 6550
Wire Wire Line
	6350 6450 6350 6550
$Comp
L power:GND #PWR035
U 1 1
P 6450 6600
F 0 "#PWR035" H 6450 6350 50  0001 C CNN
F 1 "GND" H 6455 6427 50  0000 C CNN
F 2 "" H 6450 6600 50  0001 C CNN
F 3 "" H 6450 6600 50  0001 C CNN
	1    6450 6600
	1    0    0    -1  
$EndComp
Connection ~ 6900 4450
Wire Wire Line
	6900 4300 6900 4450
Wire Wire Line
	6800 4300 6900 4300
Wire Wire Line
	6900 4450 6900 4600
Wire Wire Line
	6800 4450 6900 4450
Wire Wire Line
	6450 4450 6450 4550
Connection ~ 6450 4450
Wire Wire Line
	6600 4450 6450 4450
Wire Wire Line
	6450 4300 6450 4450
Connection ~ 6450 4300
Wire Wire Line
	6600 4300 6450 4300
Connection ~ 6450 4550
Wire Wire Line
	6350 4550 6450 4550
Wire Wire Line
	6450 4550 6550 4550
Wire Wire Line
	6450 4250 6450 4300
$Comp
L power:+3.3V #PWR034
U 1 1
P 6450 4250
F 0 "#PWR034" H 6450 4100 50  0001 C CNN
F 1 "+3.3V" H 6465 4423 50  0000 C CNN
F 2 "" H 6450 4250 50  0001 C CNN
F 3 "" H 6450 4250 50  0001 C CNN
	1    6450 4250
	1    0    0    -1  
$EndComp
$Comp
L power:GND #PWR036
U 1 1
P 6900 4600
F 0 "#PWR036" H 6900 4350 50  0001 C CNN
F 1 "GND" H 6905 4427 50  0000 C CNN
F 2 "" H 6900 4600 50  0001 C CNN
F 3 "" H 6900 4600 50  0001 C CNN
	1    6900 4600
	1    0    0    -1  
$EndComp
$Comp
L Device:C_Small C14
U 1 1
P 6700 4300
F 0 "C14" V 6650 4400 50  0000 C CNN
F 1 "0.1uf" V 6600 4250 50  0000 C CNN
F 2 "Capacitor_SMD:C_0805_2012Metric_Pad1.15x1.40mm_HandSolder" H 6700 4300 50  0001 C CNN
F 3 "~" H 6700 4300 50  0001 C CNN
	1    6700 4300
	0    1    1    0   
$EndComp
$Comp
L Device:C_Small C15
U 1 1
P 6700 4450
F 0 "C15" V 6650 4550 50  0000 C CNN
F 1 "0.1uf" V 6800 4450 50  0000 C CNN
F 2 "Capacitor_SMD:C_0805_2012Metric_Pad1.15x1.40mm_HandSolder" H 6700 4450 50  0001 C CNN
F 3 "~" H 6700 4450 50  0001 C CNN
	1    6700 4450
	0    1    1    0   
$EndComp
Wire Wire Line
	7050 5250 7300 5250
Connection ~ 7050 5250
Wire Wire Line
	7050 5150 7050 5250
Wire Wire Line
	6850 5150 7050 5150
Wire Wire Line
	6850 5250 7050 5250
Wire Wire Line
	7050 4950 7300 4950
Connection ~ 7050 4950
Wire Wire Line
	7050 5050 7050 4950
Wire Wire Line
	6850 5050 7050 5050
Wire Wire Line
	6850 4950 7050 4950
$Comp
L Device:R R9
U 1 1
P 7300 5100
F 0 "R9" H 7370 5146 50  0000 L CNN
F 1 "420" V 7300 5000 50  0000 L CNN
F 2 "Resistor_SMD:R_0805_2012Metric_Pad1.15x1.40mm_HandSolder" V 7230 5100 50  0001 C CNN
F 3 "~" H 7300 5100 50  0001 C CNN
	1    7300 5100
	1    0    0    -1  
$EndComp
$Comp
L project_lib:MAX31865 U6
U 1 1
P 6400 5550
F 0 "U6" H 6150 6500 50  0000 C CNN
F 1 "MAX31865" H 6400 5300 50  0000 C CNN
F 2 "Package_SO:SSOP-20_5.3x7.2mm_P0.65mm" H 5800 6200 50  0001 C CNN
F 3 "" H 5800 6200 50  0001 C CNN
	1    6400 5550
	1    0    0    -1  
$EndComp
Wire Wire Line
	4950 4700 5150 4700
Text Label 5000 4700 0    50   ~ 0
CLK_1
$Comp
L Timer_RTC:DS1307Z+ U5
U 1 1
P 4500 6750
F 0 "U5" H 5044 6796 50  0000 L CNN
F 1 "DS1307Z+" H 5044 6705 50  0000 L CNN
F 2 "Package_SO:SOIC-8_3.9x4.9mm_P1.27mm" H 4500 6250 50  0001 C CNN
F 3 "https://datasheets.maximintegrated.com/en/ds/DS1307.pdf" H 4500 6750 50  0001 C CNN
	1    4500 6750
	1    0    0    -1  
$EndComp
Wire Wire Line
	4000 6550 3800 6550
Wire Wire Line
	4000 6650 3800 6650
Text Label 3800 6550 0    50   ~ 0
SCL
Text Label 3800 6650 0    50   ~ 0
SDA
$Comp
L power:+5V #PWR032
U 1 1
P 4400 6250
F 0 "#PWR032" H 4400 6100 50  0001 C CNN
F 1 "+5V" H 4415 6423 50  0000 C CNN
F 2 "" H 4400 6250 50  0001 C CNN
F 3 "" H 4400 6250 50  0001 C CNN
	1    4400 6250
	1    0    0    -1  
$EndComp
$Comp
L power:GND #PWR033
U 1 1
P 4500 7250
F 0 "#PWR033" H 4500 7000 50  0001 C CNN
F 1 "GND" H 4505 7077 50  0000 C CNN
F 2 "" H 4500 7250 50  0001 C CNN
F 3 "" H 4500 7250 50  0001 C CNN
	1    4500 7250
	1    0    0    -1  
$EndComp
Wire Wire Line
	4400 6250 4400 6350
Wire Wire Line
	4500 7150 4500 7250
$Comp
L Device:Crystal_GND23 X1
U 1 1
P 3600 7150
F 0 "X1" H 3400 7400 50  0000 L CNN
F 1 "32.768kHz" H 3650 6950 50  0000 L CNN
F 2 "Crystal:Crystal_SMD_SeikoEpson_MC306-4Pin_8.0x3.2mm_HandSoldering" H 3600 7150 50  0001 C CNN
F 3 "~" H 3600 7150 50  0001 C CNN
	1    3600 7150
	1    0    0    -1  
$EndComp
Wire Wire Line
	3450 7150 3450 6850
Wire Wire Line
	3450 6850 4000 6850
Wire Wire Line
	3750 7150 3750 6950
Wire Wire Line
	3750 6950 4000 6950
$Comp
L power:GND #PWR031
U 1 1
P 3600 7450
F 0 "#PWR031" H 3600 7200 50  0001 C CNN
F 1 "GND" H 3605 7277 50  0000 C CNN
F 2 "" H 3600 7450 50  0001 C CNN
F 3 "" H 3600 7450 50  0001 C CNN
	1    3600 7450
	1    0    0    -1  
$EndComp
$Comp
L power:GND #PWR030
U 1 1
P 3600 6950
F 0 "#PWR030" H 3600 6700 50  0001 C CNN
F 1 "GND" H 3605 6777 50  0000 C CNN
F 2 "" H 3600 6950 50  0001 C CNN
F 3 "" H 3600 6950 50  0001 C CNN
	1    3600 6950
	-1   0    0    1   
$EndComp
Wire Wire Line
	3600 7350 3600 7450
$Comp
L Connector:Screw_Terminal_01x02 J9
U 1 1
P 1050 2650
F 0 "J9" H 1130 2596 50  0000 L CNN
F 1 "Screw_Terminal_01x02" H 1130 2551 50  0001 L CNN
F 2 "TerminalBlock_MetzConnect:TerminalBlock_MetzConnect_Type055_RT01502HDWU_1x02_P5.00mm_Horizontal" H 1050 2650 50  0001 C CNN
F 3 "~" H 1050 2650 50  0001 C CNN
	1    1050 2650
	-1   0    0    1   
$EndComp
$Comp
L power:+24V #PWR027
U 1 1
P 1400 2450
F 0 "#PWR027" H 1400 2300 50  0001 C CNN
F 1 "+24V" H 1415 2623 50  0000 C CNN
F 2 "" H 1400 2450 50  0001 C CNN
F 3 "" H 1400 2450 50  0001 C CNN
	1    1400 2450
	1    0    0    -1  
$EndComp
$Comp
L power:GND #PWR028
U 1 1
P 1400 2750
F 0 "#PWR028" H 1400 2500 50  0001 C CNN
F 1 "GND" H 1405 2577 50  0000 C CNN
F 2 "" H 1400 2750 50  0001 C CNN
F 3 "" H 1400 2750 50  0001 C CNN
	1    1400 2750
	1    0    0    -1  
$EndComp
Wire Wire Line
	1250 2550 1400 2550
Wire Wire Line
	1400 2550 1400 2450
Wire Wire Line
	1250 2650 1400 2650
Wire Wire Line
	1400 2650 1400 2750
$Comp
L power:+24V #PWR03
U 1 1
P 1150 1200
F 0 "#PWR03" H 1150 1050 50  0001 C CNN
F 1 "+24V" H 1165 1373 50  0000 C CNN
F 2 "" H 1150 1200 50  0001 C CNN
F 3 "" H 1150 1200 50  0001 C CNN
	1    1150 1200
	1    0    0    -1  
$EndComp
$Comp
L power:+3.3V #PWR02
U 1 1
P 950 5400
F 0 "#PWR02" H 950 5250 50  0001 C CNN
F 1 "+3.3V" H 965 5573 50  0000 C CNN
F 2 "" H 950 5400 50  0001 C CNN
F 3 "" H 950 5400 50  0001 C CNN
	1    950  5400
	1    0    0    -1  
$EndComp
Wire Wire Line
	950  5400 950  5800
$Comp
L project_lib:KIMaip A1
U 1 1
P 2050 5700
F 0 "A1" H 1700 6050 50  0000 C CNN
F 1 "KIMaip" H 2050 6050 50  0000 C CNN
F 2 "footprint_lib:KIMaip" H 1650 6100 50  0001 C CNN
F 3 "" H 1650 6100 50  0001 C CNN
	1    2050 5700
	1    0    0    -1  
$EndComp
Wire Wire Line
	4950 4800 5150 4800
Text Label 5000 4800 0    50   ~ 0
SS_1
Wire Wire Line
	4950 4900 5150 4900
Text Label 5000 4900 0    50   ~ 0
MISO_1
Wire Wire Line
	3250 5300 3650 5300
Text Label 3250 5300 0    50   ~ 0
SS_2
Wire Wire Line
	3650 4400 3250 4400
Text Label 3250 4400 0    50   ~ 0
LCD_CLK
Wire Wire Line
	3250 4800 3650 4800
Text Label 3250 4800 0    50   ~ 0
LCD_RST
Wire Wire Line
	3650 4700 3250 4700
Text Label 3250 4700 0    50   ~ 0
LCD_CE
$EndSCHEMATC
